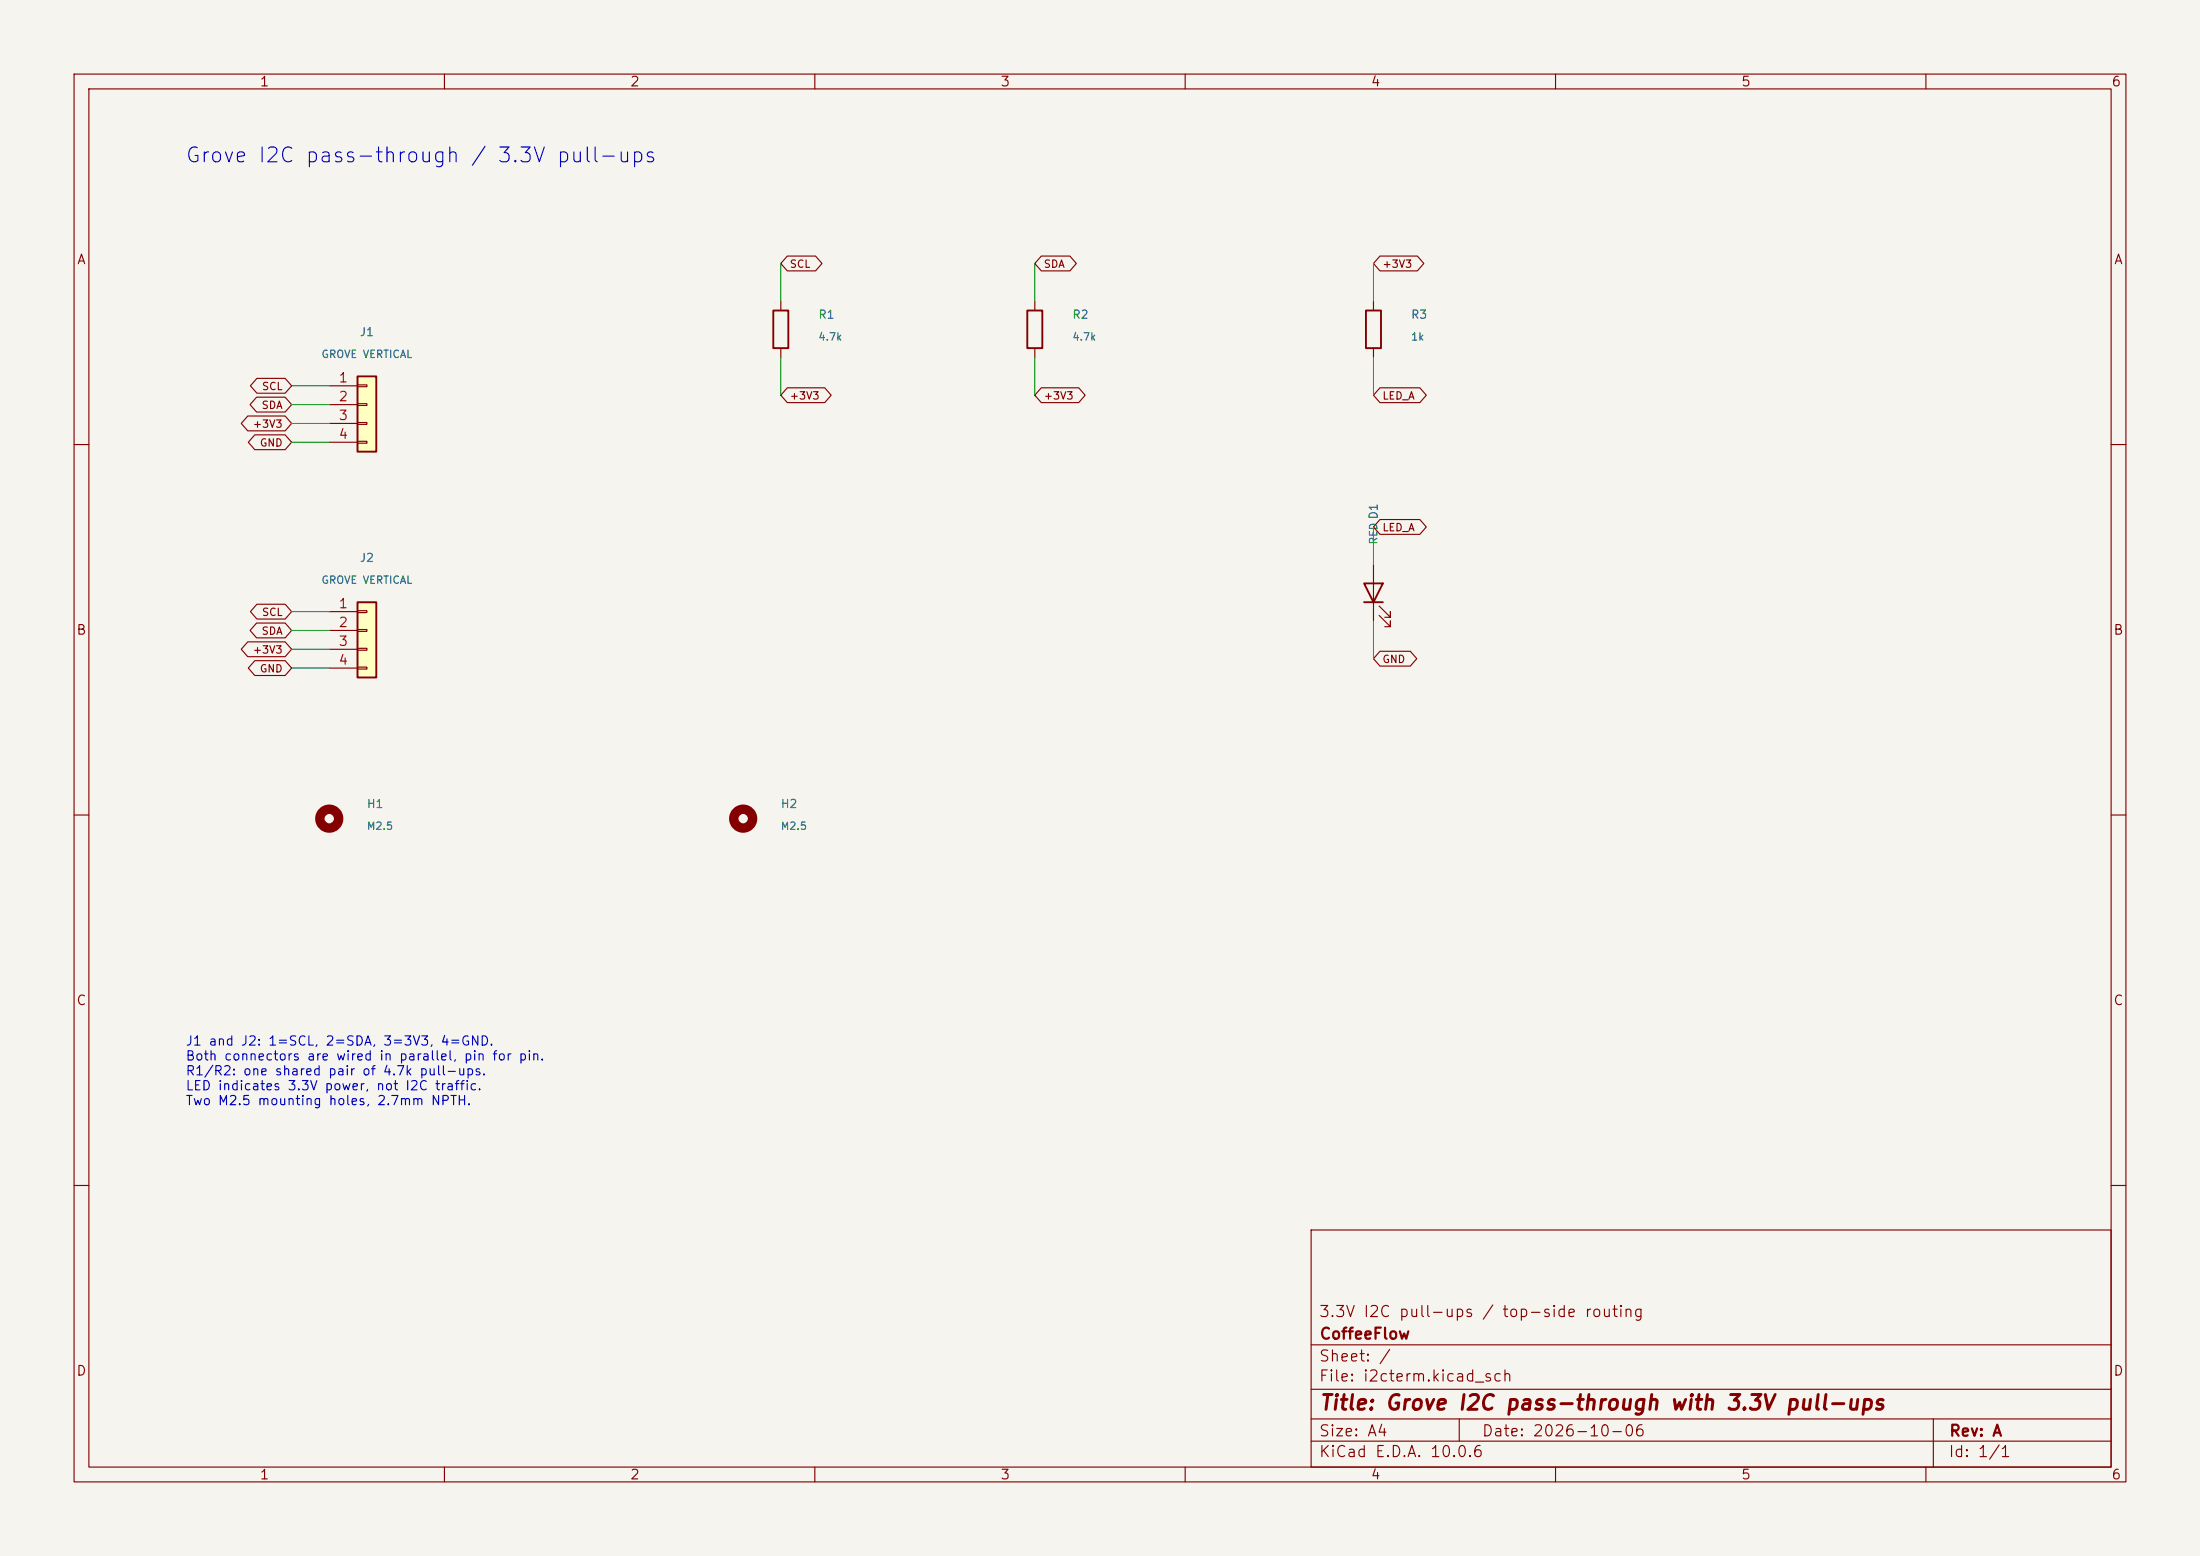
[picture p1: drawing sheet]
(kicad_sch
(version 20260306)
(generator eeschema)
(generator_version "10.0")
(paper "A4")
(title_block (title "Grove I2C pass-through with 3.3V pull-ups") (date "2026-10-06") (rev "A") (company "CoffeeFlow") (comment 1 "3.3V I2C pull-ups / top-side routing"))
(lib_symbols (symbol "Connector_Generic:Conn_01x04" (pin_names (offset 1.016) (hide yes)) (exclude_from_sim no) (in_bom yes) (on_board yes) (in_pos_files yes) (duplicate_pin_numbers_are_jumpers no) (property "Reference" "J" (at 0 5.08 0) (show_name no) (do_not_autoplace no) (effects (font (size 1.27 1.27)))) (property "Value" "Conn_01x04" (at 0 -7.62 0) (show_name no) (do_not_autoplace no) (effects (font (size 1.27 1.27)))) (property "Footprint" "" (at 0 0 0) (show_name no) (do_not_autoplace no) (hide yes) (effects (font (size 1.27 1.27)))) (property "Datasheet" "" (at 0 0 0) (show_name no) (do_not_autoplace no) (hide yes) (effects (font (size 1.27 1.27)))) (property "Description" "Generic connector, single row, 01x04, script generated (kicad-library-utils/schlib/autogen/connector/)" (at 0 0 0) (show_name no) (do_not_autoplace no) (hide yes) (effects (font (size 1.27 1.27)))) (property "ki_keywords" "connector" (at 0 0 0) (show_name no) (do_not_autoplace no) (hide yes) (effects (font (size 1.27 1.27)))) (property "ki_fp_filters" "Connector*:*_1x??_*" (at 0 0 0) (show_name no) (do_not_autoplace no) (hide yes) (effects (font (size 1.27 1.27)))) (symbol "Conn_01x04_1_1" (rectangle (start -1.27 3.81) (end 1.27 -6.35) (stroke (width 0.254) (type default)) (fill (type background))) (rectangle (start -1.27 2.667) (end 0 2.413) (stroke (width 0.1524) (type default)) (fill (type none))) (rectangle (start -1.27 0.127) (end 0 -0.127) (stroke (width 0.1524) (type default)) (fill (type none))) (rectangle (start -1.27 -2.413) (end 0 -2.667) (stroke (width 0.1524) (type default)) (fill (type none))) (rectangle (start -1.27 -4.953) (end 0 -5.207) (stroke (width 0.1524) (type default)) (fill (type none))) (pin passive line (at -5.08 2.54 0) (length 3.81) (name "Pin_1" (effects (font (size 1.27 1.27)))) (number "1" (effects (font (size 1.27 1.27))))) (pin passive line (at -5.08 0 0) (length 3.81) (name "Pin_2" (effects (font (size 1.27 1.27)))) (number "2" (effects (font (size 1.27 1.27))))) (pin passive line (at -5.08 -2.54 0) (length 3.81) (name "Pin_3" (effects (font (size 1.27 1.27)))) (number "3" (effects (font (size 1.27 1.27))))) (pin passive line (at -5.08 -5.08 0) (length 3.81) (name "Pin_4" (effects (font (size 1.27 1.27)))) (number "4" (effects (font (size 1.27 1.27)))))) (embedded_fonts no)) (symbol "Device:R" (pin_numbers (hide yes)) (pin_names (offset 0)) (exclude_from_sim no) (in_bom yes) (on_board yes) (in_pos_files yes) (duplicate_pin_numbers_are_jumpers no) (property "Reference" "R" (at 2.032 0 90) (show_name no) (do_not_autoplace no) (effects (font (size 1.27 1.27)))) (property "Value" "R" (at 0 0 90) (show_name no) (do_not_autoplace no) (effects (font (size 1.27 1.27)))) (property "Footprint" "" (at -1.778 0 90) (show_name no) (do_not_autoplace no) (hide yes) (effects (font (size 1.27 1.27)))) (property "Datasheet" "" (at 0 0 0) (show_name no) (do_not_autoplace no) (hide yes) (effects (font (size 1.27 1.27)))) (property "Description" "Resistor" (at 0 0 0) (show_name no) (do_not_autoplace no) (hide yes) (effects (font (size 1.27 1.27)))) (property "ki_keywords" "R res resistor" (at 0 0 0) (show_name no) (do_not_autoplace no) (hide yes) (effects (font (size 1.27 1.27)))) (property "ki_fp_filters" "R_*" (at 0 0 0) (show_name no) (do_not_autoplace no) (hide yes) (effects (font (size 1.27 1.27)))) (symbol "R_0_1" (rectangle (start -1.016 -2.54) (end 1.016 2.54) (stroke (width 0.254) (type default)) (fill (type none)))) (symbol "R_1_1" (pin passive line (at 0 3.81 270) (length 1.27) (name "" (effects (font (size 1.27 1.27)))) (number "1" (effects (font (size 1.27 1.27))))) (pin passive line (at 0 -3.81 90) (length 1.27) (name "" (effects (font (size 1.27 1.27)))) (number "2" (effects (font (size 1.27 1.27)))))) (embedded_fonts no)) (symbol "Device:LED" (pin_numbers (hide yes)) (pin_names (offset 1.016) (hide yes)) (exclude_from_sim no) (in_bom yes) (on_board yes) (in_pos_files yes) (duplicate_pin_numbers_are_jumpers no) (property "Reference" "D" (at 0 2.54 0) (show_name no) (do_not_autoplace no) (effects (font (size 1.27 1.27)))) (property "Value" "LED" (at 0 -2.54 0) (show_name no) (do_not_autoplace no) (effects (font (size 1.27 1.27)))) (property "Footprint" "" (at 0 0 0) (show_name no) (do_not_autoplace no) (hide yes) (effects (font (size 1.27 1.27)))) (property "Datasheet" "" (at 0 0 0) (show_name no) (do_not_autoplace no) (hide yes) (effects (font (size 1.27 1.27)))) (property "Description" "Light emitting diode" (at 0 0 0) (show_name no) (do_not_autoplace no) (hide yes) (effects (font (size 1.27 1.27)))) (property "Sim.Pins" "1=K 2=A" (at 0 0 0) (show_name no) (do_not_autoplace no) (hide yes) (effects (font (size 1.27 1.27)))) (property "ki_keywords" "LED diode" (at 0 0 0) (show_name no) (do_not_autoplace no) (hide yes) (effects (font (size 1.27 1.27)))) (property "ki_fp_filters" "LED* LED_SMD:* LED_THT:*" (at 0 0 0) (show_name no) (do_not_autoplace no) (hide yes) (effects (font (size 1.27 1.27)))) (symbol "LED_0_1" (polyline (pts (xy -3.048 -0.762) (xy -4.572 -2.286) (xy -3.81 -2.286) (xy -4.572 -2.286) (xy -4.572 -1.524)) (stroke (width 0) (type default)) (fill (type none))) (polyline (pts (xy -1.778 -0.762) (xy -3.302 -2.286) (xy -2.54 -2.286) (xy -3.302 -2.286) (xy -3.302 -1.524)) (stroke (width 0) (type default)) (fill (type none))) (polyline (pts (xy -1.27 0) (xy 1.27 0)) (stroke (width 0) (type default)) (fill (type none))) (polyline (pts (xy -1.27 -1.27) (xy -1.27 1.27)) (stroke (width 0.254) (type default)) (fill (type none))) (polyline (pts (xy 1.27 -1.27) (xy 1.27 1.27) (xy -1.27 0) (xy 1.27 -1.27)) (stroke (width 0.254) (type default)) (fill (type none)))) (symbol "LED_1_1" (pin passive line (at -3.81 0 0) (length 2.54) (name "K" (effects (font (size 1.27 1.27)))) (number "1" (effects (font (size 1.27 1.27))))) (pin passive line (at 3.81 0 180) (length 2.54) (name "A" (effects (font (size 1.27 1.27)))) (number "2" (effects (font (size 1.27 1.27)))))) (embedded_fonts no)) (symbol "Mechanical:MountingHole" (pin_names (offset 1.016)) (exclude_from_sim no) (in_bom no) (on_board yes) (in_pos_files yes) (duplicate_pin_numbers_are_jumpers no) (property "Reference" "H" (at 0 5.08 0) (show_name no) (do_not_autoplace no) (effects (font (size 1.27 1.27)))) (property "Value" "MountingHole" (at 0 3.175 0) (show_name no) (do_not_autoplace no) (effects (font (size 1.27 1.27)))) (property "Footprint" "" (at 0 0 0) (show_name no) (do_not_autoplace no) (hide yes) (effects (font (size 1.27 1.27)))) (property "Datasheet" "" (at 0 0 0) (show_name no) (do_not_autoplace no) (hide yes) (effects (font (size 1.27 1.27)))) (property "Description" "Mounting Hole without connection" (at 0 0 0) (show_name no) (do_not_autoplace no) (hide yes) (effects (font (size 1.27 1.27)))) (property "ki_keywords" "mounting hole" (at 0 0 0) (show_name no) (do_not_autoplace no) (hide yes) (effects (font (size 1.27 1.27)))) (property "ki_fp_filters" "MountingHole*" (at 0 0 0) (show_name no) (do_not_autoplace no) (hide yes) (effects (font (size 1.27 1.27)))) (symbol "MountingHole_0_1" (circle (center 0 0) (radius 1.27) (stroke (width 1.27) (type default)) (fill (type none)))) (embedded_fonts no)))
(text "Grove I2C pass-through / 3.3V pull-ups" (at 25 20 0) (effects (font (size 2 2)) (justify left top)))
(wire (pts (xy 44.45 52.07) (xy 39.37 52.07)) (stroke (width 0) (type default)))
(global_label "SCL" (shape bidirectional) (at 39.37 52.07 180) (effects (font (size 1.0 1.0)) (justify right)) (property "Intersheetrefs" "${INTERSHEET_REFS}" (at 39.37 52.07 180) (hide yes) (effects (font (size 1.0 1.0)))))
(wire (pts (xy 44.45 54.61) (xy 39.37 54.61)) (stroke (width 0) (type default)))
(global_label "SDA" (shape bidirectional) (at 39.37 54.61 180) (effects (font (size 1.0 1.0)) (justify right)) (property "Intersheetrefs" "${INTERSHEET_REFS}" (at 39.37 54.61 180) (hide yes) (effects (font (size 1.0 1.0)))))
(wire (pts (xy 44.45 57.15) (xy 39.37 57.15)) (stroke (width 0) (type default)))
(global_label "+3V3" (shape bidirectional) (at 39.37 57.15 180) (effects (font (size 1.0 1.0)) (justify right)) (property "Intersheetrefs" "${INTERSHEET_REFS}" (at 39.37 57.15 180) (hide yes) (effects (font (size 1.0 1.0)))))
(wire (pts (xy 44.45 59.69) (xy 39.37 59.69)) (stroke (width 0) (type default)))
(global_label "GND" (shape bidirectional) (at 39.37 59.69 180) (effects (font (size 1.0 1.0)) (justify right)) (property "Intersheetrefs" "${INTERSHEET_REFS}" (at 39.37 59.69 180) (hide yes) (effects (font (size 1.0 1.0)))))
(symbol (lib_id "Connector_Generic:Conn_01x04") (at 49.53 54.61 0) (unit 1) (exclude_from_sim no) (in_bom yes) (on_board yes) (dnp no) (property "Reference" "J1" (at 49.53 44.8 0) (effects (font (size 1.1 1.1)))) (property "Value" "GROVE VERTICAL" (at 49.53 47.8 0) (effects (font (size 1.0 1.0)))) (property "Footprint" "I2CTerm_Local:CONN-TH_HY-4A" (at 49.53 54.61 0) (effects (font (size 1.0 1.0))) (hide yes)) (property "Datasheet" "https://www.lcsc.com/product-detail/C722737.html" (at 49.53 54.61 0) (effects (font (size 1.0 1.0))) (hide yes)) (property "Description" "Generic connector, single row, 01x04, script generated (kicad-library-utils/schlib/autogen/connector/)" (at 49.53 54.61 0) (effects (font (size 1.0 1.0))) (hide yes)) (property "MPN" "HY-4A" (at 49.53 54.61 0) (effects (font (size 1.0 1.0))) (hide yes)) (pin "1") (pin "2") (pin "3") (pin "4") (property "LCSC" "C722737" (at 49.53 54.61 0) (effects (font (size 1 1))) (hide yes)))
(wire (pts (xy 105.41 40.64) (xy 105.41 35.56)) (stroke (width 0) (type default)))
(global_label "SCL" (shape bidirectional) (at 105.41 35.56 0) (effects (font (size 1.0 1.0)) (justify left)) (property "Intersheetrefs" "${INTERSHEET_REFS}" (at 105.41 35.56 0) (hide yes) (effects (font (size 1.0 1.0)))))
(wire (pts (xy 105.41 48.26) (xy 105.41 53.34)) (stroke (width 0) (type default)))
(global_label "+3V3" (shape bidirectional) (at 105.41 53.34 0) (effects (font (size 1.0 1.0)) (justify left)) (property "Intersheetrefs" "${INTERSHEET_REFS}" (at 105.41 53.34 0) (hide yes) (effects (font (size 1.0 1.0)))))
(symbol (lib_id "Device:R") (at 105.41 44.45 0) (unit 1) (exclude_from_sim no) (in_bom yes) (on_board yes) (dnp no) (property "Reference" "R1" (at 110.41 42.45 0) (effects (font (size 1.1 1.1)) (justify left))) (property "Value" "4.7k" (at 110.41 45.45 0) (effects (font (size 1.0 1.0)) (justify left))) (property "Footprint" "Resistor_SMD:R_0603_1608Metric" (at 105.41 44.45 0) (effects (font (size 1.0 1.0)) (justify left)) (hide yes)) (property "Datasheet" "" (at 105.41 44.45 0) (effects (font (size 1.0 1.0)) (justify left)) (hide yes)) (property "Description" "Resistor" (at 105.41 44.45 0) (effects (font (size 1.0 1.0)) (justify left)) (hide yes)) (property "MPN" "0603 4.7k 1%" (at 105.41 44.45 0) (effects (font (size 1.0 1.0)) (justify left)) (hide yes)) (pin "1") (pin "2") (property "LCSC" "C23162" (at 105.41 44.45 0) (effects (font (size 1 1))) (hide yes)))
(wire (pts (xy 139.7 40.64) (xy 139.7 35.56)) (stroke (width 0) (type default)))
(global_label "SDA" (shape bidirectional) (at 139.7 35.56 0) (effects (font (size 1.0 1.0)) (justify left)) (property "Intersheetrefs" "${INTERSHEET_REFS}" (at 139.7 35.56 0) (hide yes) (effects (font (size 1.0 1.0)))))
(wire (pts (xy 139.7 48.26) (xy 139.7 53.34)) (stroke (width 0) (type default)))
(global_label "+3V3" (shape bidirectional) (at 139.7 53.34 0) (effects (font (size 1.0 1.0)) (justify left)) (property "Intersheetrefs" "${INTERSHEET_REFS}" (at 139.7 53.34 0) (hide yes) (effects (font (size 1.0 1.0)))))
(symbol (lib_id "Device:R") (at 139.7 44.45 0) (unit 1) (exclude_from_sim no) (in_bom yes) (on_board yes) (dnp no) (property "Reference" "R2" (at 144.7 42.45 0) (effects (font (size 1.1 1.1)) (justify left))) (property "Value" "4.7k" (at 144.7 45.45 0) (effects (font (size 1.0 1.0)) (justify left))) (property "Footprint" "Resistor_SMD:R_0603_1608Metric" (at 139.7 44.45 0) (effects (font (size 1.0 1.0)) (justify left)) (hide yes)) (property "Datasheet" "" (at 139.7 44.45 0) (effects (font (size 1.0 1.0)) (justify left)) (hide yes)) (property "Description" "Resistor" (at 139.7 44.45 0) (effects (font (size 1.0 1.0)) (justify left)) (hide yes)) (property "MPN" "0603 4.7k 1%" (at 139.7 44.45 0) (effects (font (size 1.0 1.0)) (justify left)) (hide yes)) (pin "1") (pin "2") (property "LCSC" "C23162" (at 139.7 44.45 0) (effects (font (size 1 1))) (hide yes)))
(wire (pts (xy 185.42 40.64) (xy 185.42 35.56)) (stroke (width 0) (type default)))
(global_label "+3V3" (shape bidirectional) (at 185.42 35.56 0) (effects (font (size 1.0 1.0)) (justify left)) (property "Intersheetrefs" "${INTERSHEET_REFS}" (at 185.42 35.56 0) (hide yes) (effects (font (size 1.0 1.0)))))
(wire (pts (xy 185.42 48.26) (xy 185.42 53.34)) (stroke (width 0) (type default)))
(global_label "LED_A" (shape bidirectional) (at 185.42 53.34 0) (effects (font (size 1.0 1.0)) (justify left)) (property "Intersheetrefs" "${INTERSHEET_REFS}" (at 185.42 53.34 0) (hide yes) (effects (font (size 1.0 1.0)))))
(symbol (lib_id "Device:R") (at 185.42 44.45 0) (unit 1) (exclude_from_sim no) (in_bom yes) (on_board yes) (dnp no) (property "Reference" "R3" (at 190.42 42.45 0) (effects (font (size 1.1 1.1)) (justify left))) (property "Value" "1k" (at 190.42 45.45 0) (effects (font (size 1.0 1.0)) (justify left))) (property "Footprint" "Resistor_SMD:R_0603_1608Metric" (at 185.42 44.45 0) (effects (font (size 1.0 1.0)) (justify left)) (hide yes)) (property "Datasheet" "" (at 185.42 44.45 0) (effects (font (size 1.0 1.0)) (justify left)) (hide yes)) (property "Description" "Resistor" (at 185.42 44.45 0) (effects (font (size 1.0 1.0)) (justify left)) (hide yes)) (property "MPN" "0603 1k 1%" (at 185.42 44.45 0) (effects (font (size 1.0 1.0)) (justify left)) (hide yes)) (pin "1") (pin "2") (property "LCSC" "C21190" (at 185.42 44.45 0) (effects (font (size 1 1))) (hide yes)))
(wire (pts (xy 185.42 83.82) (xy 185.42 88.9)) (stroke (width 0) (type default)))
(global_label "GND" (shape bidirectional) (at 185.42 88.9 0) (effects (font (size 1.0 1.0)) (justify left)) (property "Intersheetrefs" "${INTERSHEET_REFS}" (at 185.42 88.9 0) (hide yes) (effects (font (size 1.0 1.0)))))
(wire (pts (xy 185.42 76.2) (xy 185.42 71.12)) (stroke (width 0) (type default)))
(global_label "LED_A" (shape bidirectional) (at 185.42 71.12 0) (effects (font (size 1.0 1.0)) (justify left)) (property "Intersheetrefs" "${INTERSHEET_REFS}" (at 185.42 71.12 0) (hide yes) (effects (font (size 1.0 1.0)))))
(symbol (lib_id "Device:LED") (at 185.42 80.01 90) (unit 1) (exclude_from_sim no) (in_bom yes) (on_board yes) (dnp no) (property "Reference" "D1" (at 185.42 69.01 0) (effects (font (size 1.1 1.1)))) (property "Value" "RED" (at 185.42 72.01 0) (effects (font (size 1.0 1.0)))) (property "Footprint" "LED_SMD:LED_0603_1608Metric" (at 185.42 80.01 0) (effects (font (size 1.0 1.0))) (hide yes)) (property "Datasheet" "" (at 185.42 80.01 0) (effects (font (size 1.0 1.0))) (hide yes)) (property "Description" "Light emitting diode" (at 185.42 80.01 0) (effects (font (size 1.0 1.0))) (hide yes)) (property "MPN" "KT-0603R" (at 185.42 80.01 0) (effects (font (size 1.0 1.0))) (hide yes)) (pin "1") (pin "2") (property "LCSC" "C2286" (at 185.42 80.01 0) (effects (font (size 1 1))) (hide yes)))
(symbol (lib_id "Mechanical:MountingHole") (at 44.45 110.49 0) (unit 1) (exclude_from_sim no) (in_bom no) (on_board yes) (dnp no) (property "Reference" "H1" (at 49.45 108.49 0) (effects (font (size 1.1 1.1)) (justify left))) (property "Value" "M2.5" (at 49.45 111.49 0) (effects (font (size 1.0 1.0)) (justify left))) (property "Footprint" "MountingHole:MountingHole_2.7mm_M2.5" (at 44.45 110.49 0) (effects (font (size 1.0 1.0)) (justify left)) (hide yes)) (property "Datasheet" "" (at 44.45 110.49 0) (effects (font (size 1.0 1.0)) (justify left)) (hide yes)) (property "Description" "Mounting Hole without connection" (at 44.45 110.49 0) (effects (font (size 1.0 1.0)) (justify left)) (hide yes)) (property "MPN" "M2.5 / 2.7mm" (at 44.45 110.49 0) (effects (font (size 1.0 1.0)) (justify left)) (hide yes)))
(symbol (lib_id "Mechanical:MountingHole") (at 100.33 110.49 0) (unit 1) (exclude_from_sim no) (in_bom no) (on_board yes) (dnp no) (property "Reference" "H2" (at 105.33 108.49 0) (effects (font (size 1.1 1.1)) (justify left))) (property "Value" "M2.5" (at 105.33 111.49 0) (effects (font (size 1.0 1.0)) (justify left))) (property "Footprint" "MountingHole:MountingHole_2.7mm_M2.5" (at 100.33 110.49 0) (effects (font (size 1.0 1.0)) (justify left)) (hide yes)) (property "Datasheet" "" (at 100.33 110.49 0) (effects (font (size 1.0 1.0)) (justify left)) (hide yes)) (property "Description" "Mounting Hole without connection" (at 100.33 110.49 0) (effects (font (size 1.0 1.0)) (justify left)) (hide yes)) (property "MPN" "M2.5 / 2.7mm" (at 100.33 110.49 0) (effects (font (size 1.0 1.0)) (justify left)) (hide yes)))
(text "J1 and J2: 1=SCL, 2=SDA, 3=3V3, 4=GND.\nBoth connectors are wired in parallel, pin for pin.\nR1/R2: one shared pair of 4.7k pull-ups.\nLED indicates 3.3V power, not I2C traffic.\nTwo M2.5 mounting holes, 2.7mm NPTH." (at 25 140 0) (effects (font (size 1.25 1.25)) (justify left top)))
(sheet_instances (path "" (page "1")))
(embedded_fonts no)
(symbol (lib_id "Connector_Generic:Conn_01x04") (at 49.53 85.09 0) (unit 1) (exclude_from_sim no) (in_bom yes) (on_board yes) (dnp no) (property "Reference" "J2" (at 49.53 75.28 0) (effects (font (size 1.1 1.1)))) (property "Value" "GROVE VERTICAL" (at 49.53 78.28 0) (effects (font (size 1.0 1.0)))) (property "Footprint" "I2CTerm_Local:CONN-TH_HY-4A" (at 49.53 85.09 0) (effects (font (size 1.0 1.0))) (hide yes)) (property "Datasheet" "https://www.lcsc.com/product-detail/C722737.html" (at 49.53 85.09 0) (effects (font (size 1.0 1.0))) (hide yes)) (property "Description" "Generic connector, single row, 01x04, script generated (kicad-library-utils/schlib/autogen/connector/)" (at 49.53 85.09 0) (effects (font (size 1.0 1.0))) (hide yes)) (property "MPN" "HY-4A" (at 49.53 85.09 0) (effects (font (size 1.0 1.0))) (hide yes)) (pin "1") (pin "2") (pin "3") (pin "4") (property "LCSC" "C722737" (at 49.53 85.09 0) (effects (font (size 1 1))) (hide yes)))
(wire (pts (xy 44.45 82.55) (xy 39.37 82.55)) (stroke (width 0) (type default)))
(global_label "SCL" (shape bidirectional) (at 39.37 82.55 180) (effects (font (size 1.0 1.0)) (justify right)) (property "Intersheetrefs" "${INTERSHEET_REFS}" (at 39.37 82.55 180) (hide yes) (effects (font (size 1.0 1.0)))))
(wire (pts (xy 44.45 85.09) (xy 39.37 85.09)) (stroke (width 0) (type default)))
(global_label "SDA" (shape bidirectional) (at 39.37 85.09 180) (effects (font (size 1.0 1.0)) (justify right)) (property "Intersheetrefs" "${INTERSHEET_REFS}" (at 39.37 85.09 180) (hide yes) (effects (font (size 1.0 1.0)))))
(wire (pts (xy 44.45 87.63) (xy 39.37 87.63)) (stroke (width 0) (type default)))
(global_label "+3V3" (shape bidirectional) (at 39.37 87.63 180) (effects (font (size 1.0 1.0)) (justify right)) (property "Intersheetrefs" "${INTERSHEET_REFS}" (at 39.37 87.63 180) (hide yes) (effects (font (size 1.0 1.0)))))
(wire (pts (xy 44.45 90.17) (xy 39.37 90.17)) (stroke (width 0) (type default)))
(global_label "GND" (shape bidirectional) (at 39.37 90.17 180) (effects (font (size 1.0 1.0)) (justify right)) (property "Intersheetrefs" "${INTERSHEET_REFS}" (at 39.37 90.17 180) (hide yes) (effects (font (size 1.0 1.0))))))
